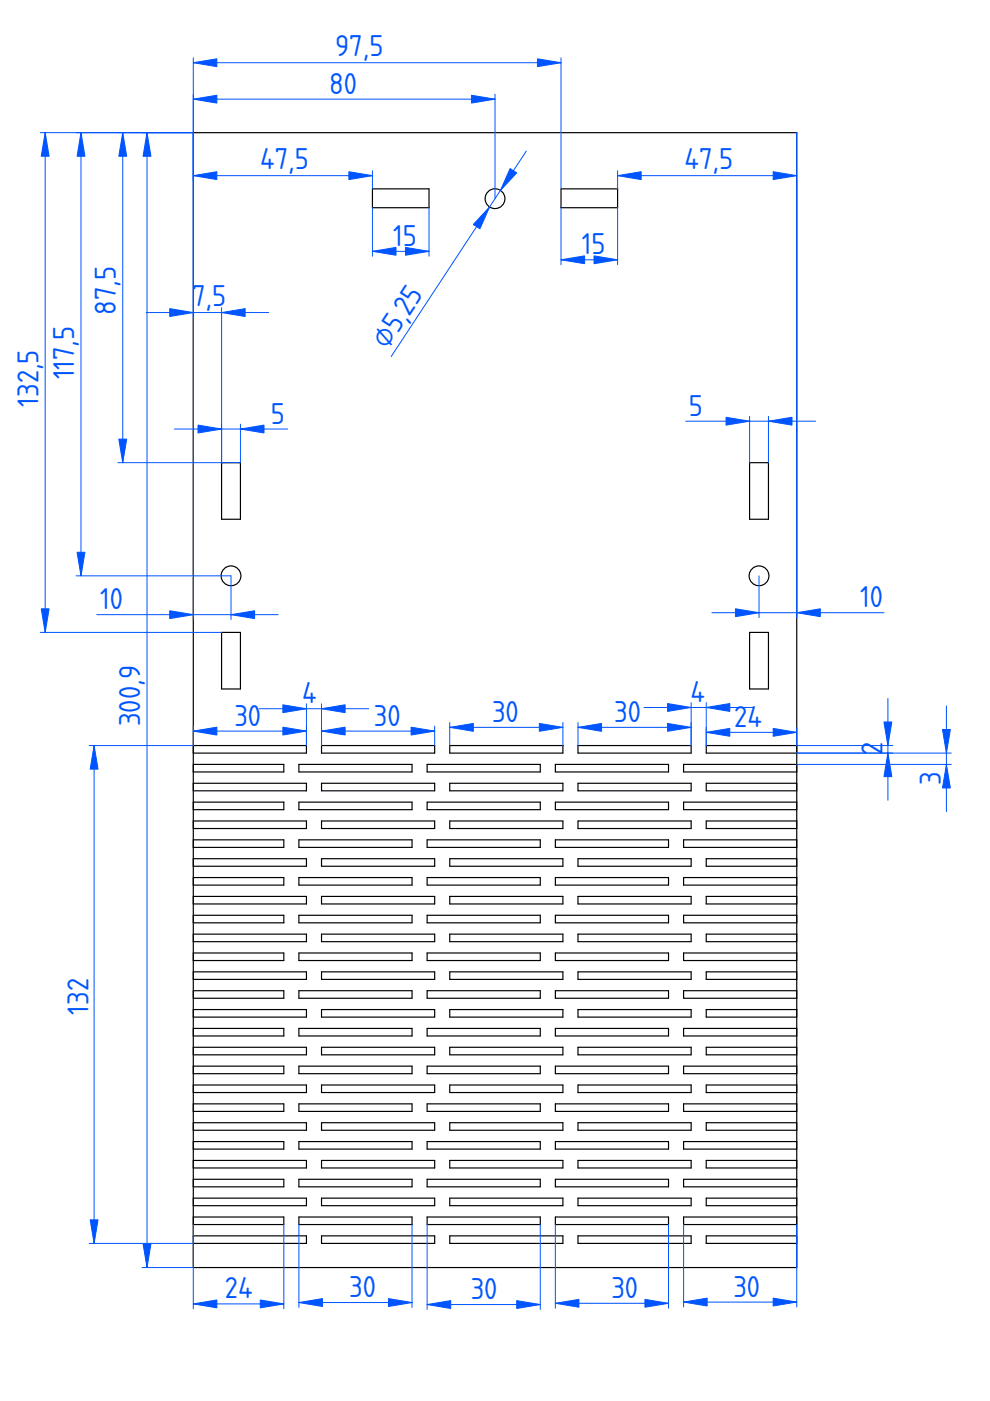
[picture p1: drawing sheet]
<svg xmlns="http://www.w3.org/2000/svg" width="210mm" height="297mm" viewBox="0 0 210 297" stroke-linecap="round" stroke-linejoin="round" font-family="sans-serif">
<g fill="none" stroke="#000" stroke-width=".25">
<path d="M41 28.1h127.9v240.6h-127.9zM79 40h12v4h-12zM118.9 40h12v4h-12zM47 98.1h4v12h-4zM158.9 98.1h4v12h-4zM47 134.1h4v12h-4zM158.9 134.1h4v12h-4zM41 158.1h24v1.6h-24M68.2 158.1h24v1.6h-24zM95.4 158.1h23.9v1.6h-23.9zM122.5 158.1h24v1.6h-24zM168.9 158.1h-19.2v1.6h19.2"/>
<path d="M41 166.1h24v1.6h-24M41 174.1h24v1.6h-24M41 162.1h19.2v1.6h-19.2M41 170.1h19.2v1.6h-19.2M41 178.1h19.2v1.6h-19.2M63.4 162.1h24v1.6h-24zM63.4 170.1h24v1.6h-24zM63.4 178.1h24v1.6h-24zM68.2 166.1h24v1.6h-24zM68.2 174.1h24v1.6h-24zM90.6 162.1h24v1.6h-24zM90.6 170.1h24v1.6h-24z"/>
<path d="M90.6 178.1h24v1.6h-24zM95.4 166.1h23.9v1.6h-23.9zM95.4 174.1h23.9v1.6h-23.9zM117.7 162.1h24v1.6h-24zM117.7 170.1h24v1.6h-24zM117.7 178.1h24v1.6h-24zM122.5 166.1h24v1.6h-24zM122.5 174.1h24v1.6h-24zM168.9 166.1h-19.2v1.6h19.2M168.9 174.1h-19.2v1.6h19.2M168.9 162.1h-24v1.6h24M168.9 170.1h-24v1.6h24"/>
<path d="M168.9 178.1h-24v1.6h24M41 182.1h24v1.6h-24M41 190.1h24v1.6h-24M41 198.1h24v1.6h-24M41 186.1h19.2v1.6h-19.2M41 194.1h19.2v1.6h-19.2M63.4 186.1h24v1.6h-24zM63.4 194.1h24v1.6h-24zM68.2 182.1h24v1.6h-24zM68.2 190.1h24v1.6h-24zM68.2 198.1h24v1.6h-24zM90.6 186.1h24v1.6h-24z"/>
<path d="M90.6 194.1h24v1.6h-24zM95.4 182.1h23.9v1.6h-23.9zM95.4 190.1h23.9v1.6h-23.9zM95.4 198.1h23.9v1.6h-23.9zM117.7 186.1h24v1.6h-24zM117.7 194.1h24v1.6h-24zM122.5 182.1h24v1.6h-24zM122.5 190.1h24v1.6h-24zM122.5 198.1h24v1.6h-24zM168.9 182.1h-19.2v1.6h19.2M168.9 190.1h-19.2v1.6h19.2M168.9 198.1h-19.2v1.6h19.2"/>
<path d="M168.9 186.1h-24v1.6h24M168.9 194.1h-24v1.6h24M41 206.1h24v1.6h-24M41 214h24v1.6h-24M41 202.1h19.2v1.6h-19.2M41 210h19.2v1.6h-19.2M41 218h19.2v1.6h-19.2M63.4 202.1h24v1.6h-24zM63.4 210h24v1.6h-24zM63.4 218h24v1.6h-24zM68.2 206.1h24v1.6h-24zM68.2 214h24v1.6h-24z"/>
<path d="M90.6 202.1h24v1.6h-24zM90.6 210h24v1.6h-24zM90.6 218h24v1.6h-24zM95.4 206.1h23.9v1.6h-23.9zM95.4 214h23.9v1.6h-23.9zM117.7 202.1h24v1.6h-24zM117.7 210h24v1.6h-24zM117.7 218h24v1.6h-24zM122.5 206.1h24v1.6h-24zM122.5 214h24v1.6h-24zM168.9 206.1h-19.2v1.6h19.2M168.9 214h-19.2v1.6h19.2"/>
<path d="M168.9 202.1h-24v1.6h24M168.9 210h-24v1.6h24M168.9 218h-24v1.6h24M41 222h24v1.6h-24M41 230h24v1.6h-24M41 238h24v1.6h-24M41 226h19.2v1.6h-19.2M41 234h19.2v1.6h-19.2M63.4 226h24v1.6h-24zM63.4 234h24v1.6h-24zM68.2 222h24v1.6h-24zM68.2 230h24v1.6h-24z"/>
<path d="M68.2 238h24v1.6h-24zM90.6 226h24v1.6h-24zM90.6 234h24v1.6h-24zM95.4 222h23.9v1.6h-23.9zM95.4 230h23.9v1.6h-23.9zM95.4 238h23.9v1.6h-23.9zM117.7 226h24v1.6h-24zM117.7 234h24v1.6h-24zM122.5 222h24v1.6h-24zM122.5 230h24v1.6h-24zM122.5 238h24v1.6h-24zM168.9 222h-19.2v1.6h19.2"/>
<path d="M168.9 230h-19.2v1.6h19.2M168.9 238h-19.2v1.6h19.2M168.9 226h-24v1.6h24M168.9 234h-24v1.6h24M41 246h24v1.6h-24M41 254h24v1.6h-24M41 242h19.2v1.6h-19.2M41 250h19.2v1.6h-19.2M41 258h19.2v1.6h-19.2M63.4 242h24v1.6h-24zM63.4 250h24v1.6h-24zM63.4 258h24v1.6h-24z"/>
<path d="M68.2 246h24v1.6h-24zM68.2 254h24v1.6h-24zM90.6 242h24v1.6h-24zM90.6 250h24v1.6h-24zM90.6 258h24v1.6h-24zM95.4 246h23.9v1.6h-23.9zM95.4 254h23.9v1.6h-23.9zM117.7 242h24v1.6h-24zM117.7 250h24v1.6h-24zM117.7 258h24v1.6h-24zM122.5 246h24v1.6h-24zM122.5 254h24v1.6h-24z"/>
<path d="M168.9 246h-19.2v1.6h19.2M168.9 254h-19.2v1.6h19.2M168.9 242h-24v1.6h24M168.9 250h-24v1.6h24M168.9 258h-24v1.6h24M41 262h24v1.6h-24M68.2 262h24v1.6h-24zM95.4 262h23.9v1.6h-23.9zM122.5 262h24v1.6h-24zM168.9 262h-19.2v1.6h19.2"/>
<circle cx="105" cy="42.1" r="2.1"/>
<circle cx="49" cy="122.1" r="2.1"/>
<circle cx="160.9" cy="122.1" r="2.1"/>
</g>
<g fill="none" stroke="#05f" stroke-width=".21">
<path d="M41 12.3v119.1M41 13.3h77.9M105 20v22.1M118.9 12.3v27.7M8.5 28.1h32.5M9.6 28.1v106M17.2 28.1v94M26 28.1v70M31.2 28.1v240.6M41 37.2h38M41 21h64M79 36.2v3.8"/>
<path d="M111.6 32l-28.7 43.6M130.9 37.2h38M130.9 36.2v3.8M168.9 28.1v102.8M79 44v10.3M79 53.3h12M91 44v10.3M118.9 44v12.1M118.9 55.1h12M130.9 44v12.1M31 66.3h26M47 65.2v32.9"/>
<path d="M37 91h24M51 89.9v8.2h-26M145.4 89.3h27.5M158.9 88.3v9.8M162.9 88.3v9.8M8.5 134.1h38.5M16.1 122.1h32.9v9.3M20.5 130.3h38.5M150.9 129.9h36.5M160.9 122.1v8.8M20 158.1v105.5M41 154v4.1h-22.1"/>
<path d="M41 155h24M55 150.3h23.2M65 149.2v8.9M68.2 155h24M68.2 149.2v8.9M92.2 154v4.1M95.4 154.2h23.9M95.4 153.2v4.9M119.3 153.2v4.9M122.5 154.2h24M122.5 153.2v4.9M136.5 150h23.2"/>
<path d="M146.5 149v9.1M149.7 155.3h19.2M149.7 149v9.1M168.9 154.2v3.9h20.4M168.9 159.7h32.8M188.3 148.1v21.6M200.7 149.7v22.4M168.9 162.1h32.8M41 259.6v17.9M60.2 259.6v17.9M63.4 259.6v17.6M87.4 259.6v17.6"/>
<path d="M90.6 259.6v18M114.6 259.6v18M117.7 259.6v17.8M141.7 259.6v17.8M144.9 259.6v17.5M168.9 259.6v17.5M18.9 263.6h22.1M30.1 268.7h10.9M41 276.5h19.2M63.4 276.2h24M90.6 276.6h24M117.7 276.3h24"/>
<path d="M144.9 276.1h24"/>
</g>
<g fill="#05f" stroke="#05f" stroke-width=".21">
<path d="M30.3 263.7h1.7l-.8 5z"/>
<path d="M31.2 28.1l.8 5h-1.7z"/>
<path d="M25.2 93.1h1.7l-.9 5z"/>
<path d="M26 28.1l.9 5h-1.7z"/>
<path d="M16.3 117.1h1.7l-.8 5z"/>
<path d="M17.2 28.1l.8 5h-1.7z"/>
<path d="M8.7 129.1h1.7l-.8 5z"/>
<path d="M9.6 28.1l.8 5h-1.7z"/>
<path d="M74 36.4l5 .8-5 .9z"/>
<path d="M41 37.2l5-.8v1.7z"/>
<path d="M100 20.2l5 .8-5 .9z"/>
<path d="M41 21l5-.8v1.7z"/>
<path d="M114 12.5l4.9 .8-4.9 .8z"/>
<path d="M41 13.3l5-.8v1.6z"/>
<path d="M163.9 36.4l5 .8-5 .9z"/>
<path d="M130.9 37.2l5-.8v1.7z"/>
<path d="M79 53.3l5-.8v1.6z"/>
<path d="M86 52.5l5 .8-5 .8z"/>
<path d="M118.9 55.1l5-.9v1.7z"/>
<path d="M125.9 54.2l5 .9-5 .8z"/>
<path d="M103.8 43.9l-2 4.6-1.4-.9z"/>
<path d="M108.2 35.7l1.4 1-3.5 3.7z"/>
<path d="M47 66.3l5-.9v1.7z"/>
<path d="M36 65.4l5 .9-5 .8z"/>
<path d="M51 91l5-.9v1.7z"/>
<path d="M42 90.1l5 .9-5 .8z"/>
<path d="M162.9 89.3l5-.8v1.6z"/>
<path d="M153.9 88.5l5 .8-5 .8z"/>
<path d="M168.9 129.9l5-.8v1.6z"/>
<path d="M155.9 129.1l5 .8-5 .8z"/>
<path d="M36 129.5l5 .8-5 .9z"/>
<path d="M49 130.3l5-.8v1.7z"/>
<path d="M60 154.2l5 .8-5 .8z"/>
<path d="M41 155l5-.8v1.6z"/>
<path d="M68.2 150.3l5-.9v1.7z"/>
<path d="M60 149.4l5 .9-5 .8z"/>
<path d="M87.2 154.2l5 .8-5 .8z"/>
<path d="M68.2 155l5-.8v1.6z"/>
<path d="M114.4 153.4l4.9 .8-4.9 .8z"/>
<path d="M95.4 154.2l5-.8v1.6z"/>
<path d="M141.5 153.4l5 .8-5 .8z"/>
<path d="M122.5 154.2l5-.8v1.6z"/>
<path d="M149.7 155.3l5-.9v1.7z"/>
<path d="M163.9 154.4l5 .9-5 .8z"/>
<path d="M149.7 150l5-.8v1.6z"/>
<path d="M141.5 149.2l5 .8-5 .8z"/>
<path d="M41 276.5l5-.9v1.7z"/>
<path d="M55.2 275.6l5 .9-5 .8z"/>
<path d="M63.4 276.2l5-.9v1.7z"/>
<path d="M82.4 275.3l5 .9-5 .8z"/>
<path d="M90.6 276.6l5-.8v1.6z"/>
<path d="M109.6 275.8l5 .8-5 .8z"/>
<path d="M117.7 276.3l5-.8v1.7z"/>
<path d="M136.7 275.5l5 .8-5 .9z"/>
<path d="M144.9 276.1l5-.9v1.7z"/>
<path d="M163.9 275.2l5 .9-5 .8z"/>
<path d="M188.3 159.7l.8 5h-1.7z"/>
<path d="M187.4 153.1h1.7l-.8 5z"/>
<path d="M200.7 162.1l.8 5h-1.7z"/>
<path d="M199.8 154.7h1.7l-.8 5z"/>
<path d="M20 158.1l.8 5h-1.7z"/>
<path d="M19.1 258.6h1.7l-.8 5z"/>
</g>
<g font-size="6" fill="#05f">
<text x="71" y="11.9">97,5</text>
<text x="69.8" y="19.9">80</text>
<text x="55.2" y="35.8">47,5</text>
<text x="145.1" y="35.8">47,5</text>
<text x="83.4" y="52.1">15</text>
<text x="123.4" y="53.9">15</text>
<text x="40.7" y="64.8">7,5</text>
<text x="24.6" y="66.7" transform="rotate(-90 24.6 66.7)">87,5</text>
<text x="82.1" y="74.2" transform="rotate(-57 82.1 74.2)">⌀5,25</text>
<text x="15.7" y="80.4" transform="rotate(-90 15.7 80.4)">117,5</text>
<text x="8.1" y="86.2" transform="rotate(-90 8.1 86.2)">132,5</text>
<text x="57.4" y="89.8">5</text>
<text x="146" y="88.1">5</text>
<text x="21.3" y="129.2">10</text>
<text x="182.4" y="128.7">10</text>
<text x="64" y="149.1">4</text>
<text x="146.4" y="148.8">4</text>
<text x="29.7" y="153.9" transform="rotate(-90 29.7 153.9)">300,9</text>
<text x="49.7" y="153.8">30</text>
<text x="79.3" y="153.8">30</text>
<text x="104.3" y="153.1">30</text>
<text x="130.2" y="153.1">30</text>
<text x="155.7" y="154.1">24</text>
<text x="187.1" y="160" transform="rotate(-90 187.1 160)">2</text>
<text x="199.5" y="166.5" transform="rotate(-90 199.5 166.5)">3</text>
<text x="18.8" y="215.1" transform="rotate(-90 18.8 215.1)">132</text>
<text x="47.7" y="275.3">24</text>
<text x="74" y="275">30</text>
<text x="99.8" y="275.4">30</text>
<text x="129.6" y="275.2">30</text>
<text x="155.5" y="274.9">30</text>
</g>
</svg>
